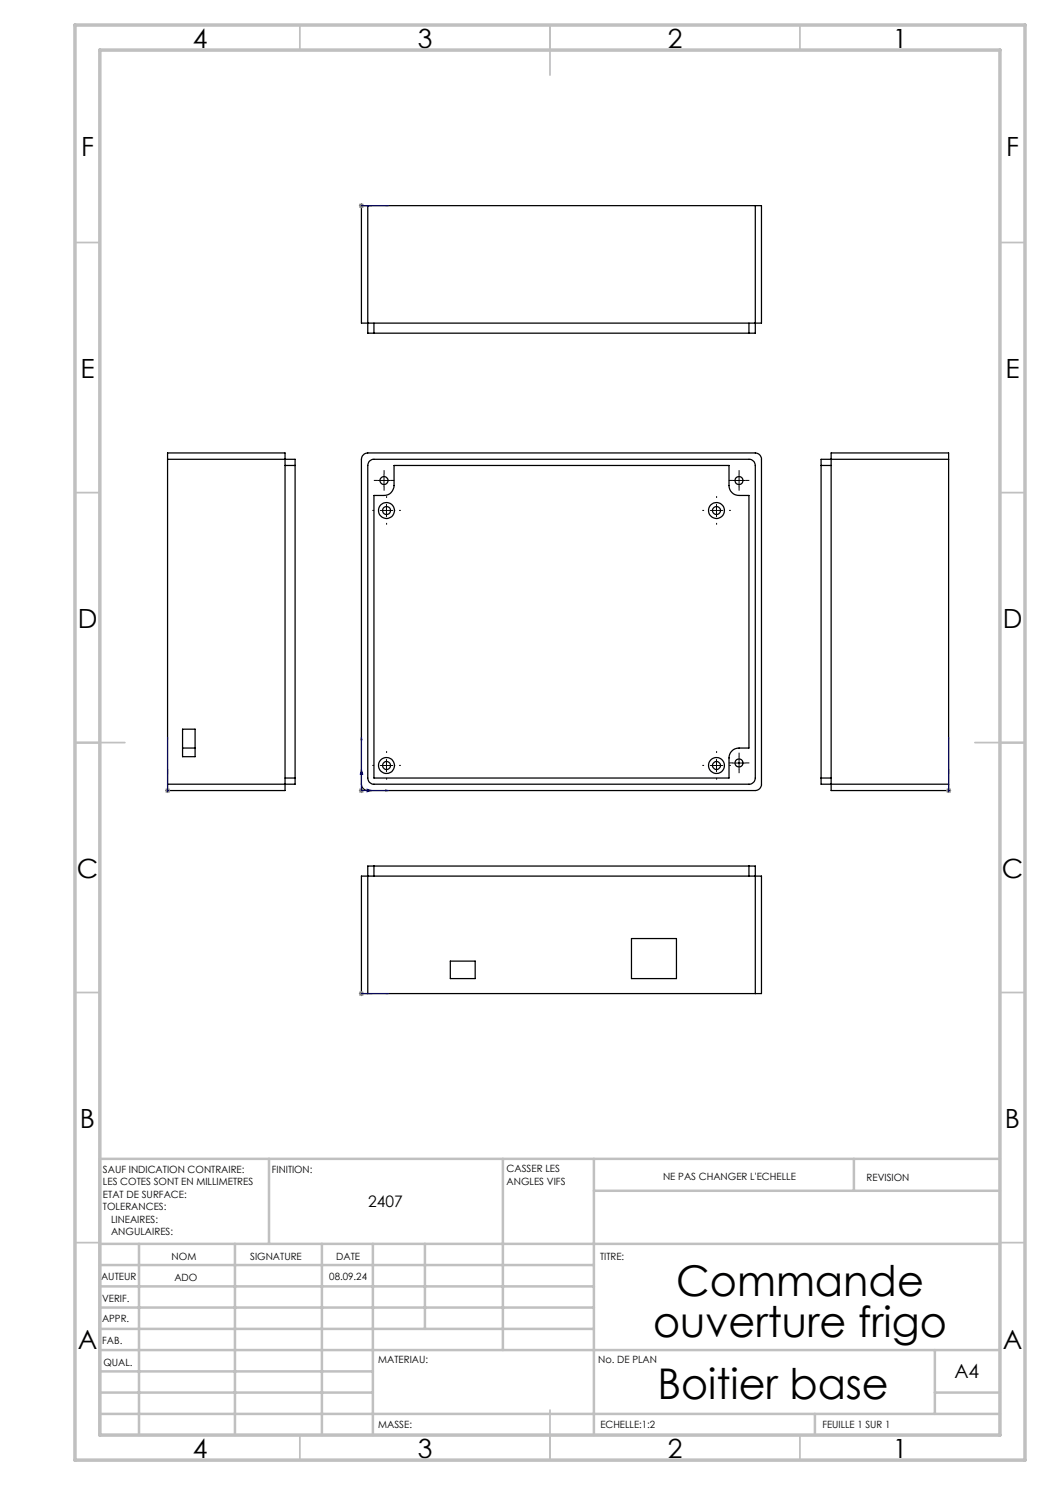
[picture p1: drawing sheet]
<svg xmlns="http://www.w3.org/2000/svg" width="210mm" height="297mm" viewBox="0 0 210 297" stroke-linecap="round" stroke-linejoin="round" font-family="sans-serif">
<g fill="none" stroke="#000" stroke-width=".25">
<path d="M73.6 41.1h-1.3v23.5h80v-23.5h-1.2M73.6 41.1v25.5h1.2M73.6 41.1h77.5M151.1 41.1v25.5h-1.3M74.8 64.6v2M74.8 66.6h75M149.8 64.6v2M33.5 91.9v-1.3h23.5v67.5h-23.5v-1.3M33.5 91.9h25.5v1.2M33.5 91.9v64.9M57 93.1h2M59 93.1v62.5"/>
<path d="M72.8 90.8l.8-.2h77.5a1.26 1.26 0 0 1 1.2 1.3v64.9a1.26 1.26 0 0 1-1.2 1.3h-77.5a1.33 1.33 0 0 1-1.3-1.3v-64.9l.2-.7zM73.9 92.2l.6-.3h75.3a1.26 1.26 0 0 1 1.3 1.2v62.5a1.26 1.26 0 0 1-1.3 1.2h-75a1.21 1.21 0 0 1-1.2-1.2v-62.5zM78.8 93.1h67v4a1.99 1.99 0 0 0 2 2h2v50.5h-2a1.99 1.99 0 0 0-2 2v4h-71v-56.5h2a1.99 1.99 0 0 0 2-2zM164.2 93.1h2M164.2 93.1v62.5M189.7 91.9v-1.3h-23.5v67.5h23.5v-1.3M189.7 91.9h-25.5v1.2M189.7 91.9v64.9M36.5 149.6h2.5M36.5 145.8h2.5v5.5h-2.5zM57 155.6h2M59 155.6v1.2h-25.5"/>
<path d="M164.2 155.6v1.2h25.5M164.2 155.6h2M74.8 173.2h-1.2v25.5M74.8 173.2v2M74.8 173.2h75M149.8 173.2h1.3v25.5M149.8 173.2v2M73.6 198.7h-1.3v-23.5h80v23.5h-1.2M73.6 198.7h77.5M90.1 192.2h4.9v3.5h-4.9zM126.3 187.7h9v8h-9z"/>
<circle cx="76.8" cy="96.1" r=".8"/>
<circle cx="147.8" cy="96.1" r=".8"/>
<circle cx="77.3" cy="102.1" r=".8"/>
<circle cx="77.3" cy="102.1" r="1.61"/>
<circle cx="143.3" cy="102.1" r="1.6"/>
<circle cx="143.3" cy="102.1" r=".8"/>
<circle cx="77.3" cy="153.1" r=".8"/>
<circle cx="77.3" cy="153.1" r="1.6"/>
<circle cx="143.3" cy="153.1" r="1.59"/>
<circle cx="143.3" cy="153.1" r=".8"/>
<circle cx="147.8" cy="152.6" r=".8"/>
</g>
<g fill="none" stroke="#00f" stroke-width=".2">
<path d="M72 41.1h.6zM72.2 41.1h.2zM72.3 41.1h.1M72.3 41.1h5.3M74.4 41.1h-1h1M77.6 41.1h-.5h.5M33.5 147.4v10.7M33.5 158.1h.1M33.5 158v.2zM33.5 147.4v.6v-.6M33.5 157.8v.6zM33.5 153.8v1.1v-1.1"/>
<path d="M72.3 147.4v10.7h5.3M72.3 147.4l.1 .6h-.2zM72.3 153.8l.3 1.1h-.6zM73.4 157.8l1 .3-1 .3zM77.1 158l.5 .1-.5 .1zM189.7 158.1h.1M189.7 147.4v10.7M189.7 158v.2zM189.7 147.4v.6v-.6M189.7 157.8v.6zM189.7 153.8v1.1v-1.1M72 198.7h.6z"/>
<path d="M72.2 198.7h.2zM72.3 198.7h.1M72.3 198.7h5.3M74.4 198.7h-1h1M77.6 198.7h-.5h.5"/>
</g>
<g fill="none" stroke="#808080" stroke-width=".2">
<path d="M71.8 41.1h1M71.9 40.8l.7 .7M72.3 40.6v1M72.6 40.8l-.7 .7M33 158.1h1M33.2 157.8l.7 .7M33.5 157.6v1M33.9 157.8l-.7 .7M71.8 158.1h1M71.9 157.8l.7 .7M72.3 157.6v1M72.6 157.8l-.7 .7"/>
<path d="M189.2 158.1h1M189.4 157.8l.7 .7M189.7 157.6v1M190.1 157.8l-.7 .7M71.8 198.7h1M71.9 198.4l.7 .7M72.3 198.2v1M72.6 198.4l-.7 .7"/>
</g>
<g fill="none" stroke="#000" stroke-width=".2" stroke-dasharray="30.5 1.3 1.3 1.3" stroke-linecap="butt">
<path d="M75.6 96.1h-.8M76.8 94.8v-.8M76.8 97.3v.8M77.3 99.6v-.4M78.1 96.1h.8M143.3 99.6v-.4M146.6 96.1h-.8M147.8 94.8v-.8M147.8 97.3v.8M149.1 96.1h.8M74.8 102.1h-.3M77.3 104.6v.3"/>
<path d="M79.8 102.1h.4M140.8 102.1h-.3M143.3 104.6v.3M145.8 102.1h.4M74.8 153.1h-.3M77.3 150.6v-.4M77.3 155.6v.3M79.8 153.1h.4M140.8 153.1h-.3M143.3 150.6v-.4M143.3 155.6v.3M145.8 153.1h.4"/>
<path d="M146.6 152.6h-.8M147.8 151.3v-.8M147.8 153.8v.8M149.1 152.6h.8"/>
</g>
<g fill="none" stroke="#c0c0c0" stroke-width=".35">
<path d="M60 5v5M110 5v10M160 5v5M15 48.5h5M200 48.5h5M15 98.5h5M200 98.5h5M15 148.5h10M195 148.5h10M15 198.5h5M200 198.5h5M15 248.5h5"/>
<path d="M200 248.5h5M60 287v5M110 282v10M160 287v5"/>
</g>
<g fill="none" stroke="#c0c0c0" stroke-width=".5">
<path d="M53.8 231.8v17M100.6 231.8v38.2M118.8 231.8v55.2M118.8 238.2h81.2M170.8 231.8v6.4M200 231.8h-180v55.2M20 248.8h180M20 257.3h98.8M20 253h98.8M27.8 248.8v38.2M47 248.8v38.2M64.4 248.8v38.2"/>
<path d="M74.6 248.8v38.2M85 248.8v17M20 265.8h98.8M20 261.5h98.8M20 278.5h54.6M20 274.3h54.6M20 270h180M187 278.5h13M187 270v12.8M20 282.8h180M163 282.8v4.2"/>
</g>
<path d="M15 5h190v287h-190zM20 10h180v277h-180z" fill="none" stroke="#c0c0c0" stroke-width=".7"/>
<g fill="none" stroke="#000" stroke-width=".2">
<path d="M75.6 96.1h2.4M76.8 94.9v2.5M146.5 96.1h2.5M147.8 94.9v2.5M76.1 102.1h2.5M77.3 100.9v2.5M142.1 102.1h2.4M143.3 100.9v2.5M76.1 153.1h2.5M77.3 151.9v2.4M142.1 153.1h2.4M143.3 151.9v2.4"/>
<path d="M146.5 152.6h2.5M147.8 151.3v2.5"/>
</g>
<path d="M77.1 158l.5 .1-.5 .1zM72.3 147.4l.1 .6h-.2zM73.4 157.8l1 .3-1 .3zM72.3 153.8l.3 1.1h-.6zM189.7 158v.2zM189.7 147.4v.6zM189.7 157.8v.6zM189.7 153.8v1.1zM33.5 158v.2zM33.5 147.4v.6zM33.5 157.8v.6zM33.5 153.8v1.1zM77.1 41.1h.5zM72.2 41.1h.2zM73.4 41.1h1zM72 41.1h.6zM77.1 198.7h.5zM72.2 198.7h.2zM73.4 198.7h1zM72 198.7h.6z" fill="#00f"/>
<g font-size="8.5">
<text x="135.3" y="259.3">Commande</text>
<text x="130.6" y="267.4">ouverture frigo</text>
<text x="131.5" y="279.7">Boitier base</text>
</g>
<g font-size="5.3">
<text x="38.5" y="9.5">4</text>
<text x="83.5" y="9.5">3</text>
<text x="133.6" y="9.5">2</text>
<text x="178.6" y="9.5">1</text>
<text x="16.2" y="31.3">F</text>
<text x="201.2" y="31.3">F</text>
<text x="16.1" y="75.5">E</text>
<text x="201.1" y="75.5">E</text>
<text x="15.5" y="125.5">D</text>
<text x="200.5" y="125.5">D</text>
<text x="15.4" y="175.5">C</text>
<text x="200.4" y="175.5">C</text>
<text x="16" y="225.5">B</text>
<text x="201" y="225.5">B</text>
<text x="15.5" y="269.8">A</text>
<text x="200.5" y="269.8">A</text>
<text x="38.5" y="291.5">4</text>
<text x="83.5" y="291.5">3</text>
<text x="133.6" y="291.5">2</text>
<text x="178.6" y="291.5">1</text>
</g>
<text font-size="3.9" x="190.9" y="275.5">A4</text>
<text font-size="3.2" x="73.6" y="241.4">2407</text>
<g font-size="2">
<text x="20.6" y="234.6">SAUF INDICATION CONTRAIRE:</text>
<text x="20.6" y="237.1">LES COTES SONT EN MILLIMETRES</text>
<text x="20.6" y="239.6">ETAT DE SURFACE:</text>
<text x="54.4" y="234.6">FINITION:</text>
<text x="101.3" y="234.5">CASSER LES</text>
<text x="101.3" y="237">ANGLES VIFS</text>
<text x="132.6" y="236">NE PAS CHANGER L'ECHELLE</text>
<text x="173.3" y="236.2">REVISION</text>
<text x="20.6" y="242.1">TOLERANCES:</text>
<text x="22.2" y="244.6">LINEAIRES:</text>
<text x="22.2" y="247.1">ANGULAIRES:</text>
<text x="34.3" y="252">NOM</text>
<text x="50" y="251.9">SIGNATURE</text>
<text x="67.2" y="251.9">DATE</text>
<text x="120" y="251.9">TITRE:</text>
<text x="20.2" y="256.1">AUTEUR</text>
<text x="34.9" y="256.1">ADO</text>
<text x="65.9" y="255.9">08.09.24</text>
<text x="20.4" y="260.3">VERIF.</text>
<text x="20.4" y="264.4">APPR.</text>
<text x="20.5" y="268.8">FAB.</text>
<text x="20.7" y="273.1">QUAL.</text>
<text x="75.7" y="272.5">MATERIAU:</text>
<text x="119.6" y="272.5">No. DE PLAN</text>
<text x="75.6" y="285.5">MASSE:</text>
<text x="120.1" y="285.6">ECHELLE:1:2</text>
<text x="164.5" y="285.6">FEUILLE 1 SUR 1</text>
</g>
</svg>
